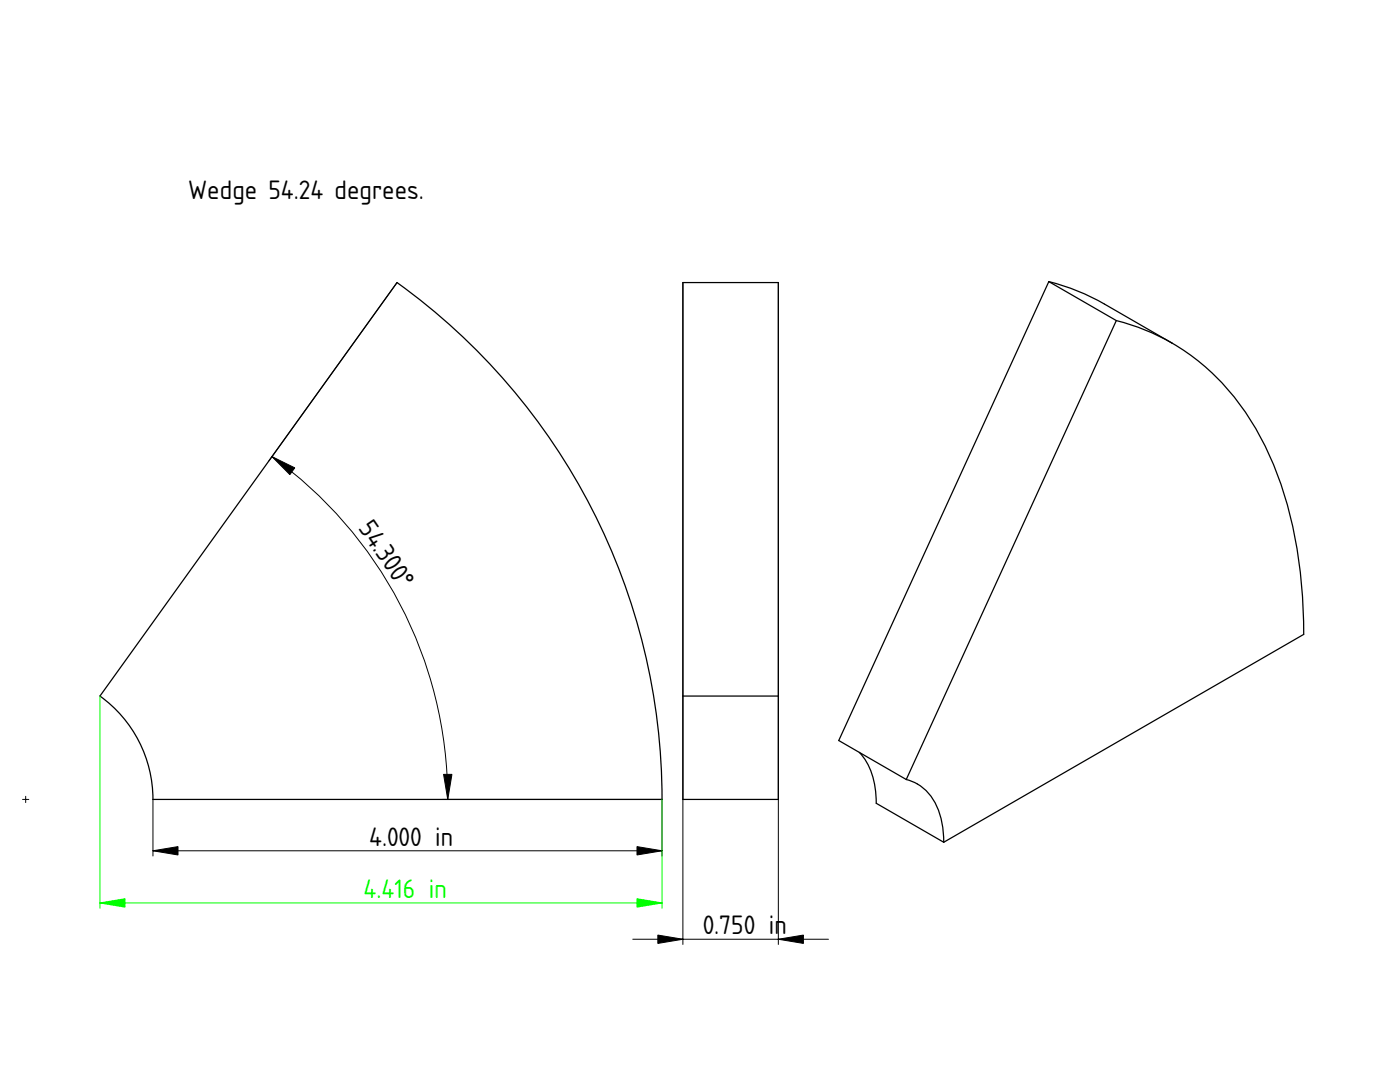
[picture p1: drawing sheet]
<svg xmlns="http://www.w3.org/2000/svg" width="279mm" height="216mm" viewBox="0 0 279 216" stroke-linecap="round" stroke-linejoin="round" font-family="sans-serif">
<path d="M79.2 56.4l-25.5 35.6M54.3 91.1a84.1 84.1 0 0 1 35.1 68.4M76 107.9h.1M30.5 159.5v11.3M88.3 159.5h43.8v11.3M30.5 169.8h101.6" fill="none" stroke="#000" stroke-width=".2"/>
<path d="M79.2 56.4a127 127 0 0 1 52.9 103.1h-101.6a25.4 25.4 0 0 0-10.6-20.6z" fill="none" stroke="#000" stroke-width=".25"/>
<path d="M5.1 158.9v1.2zM4.5 159.5h1.3z" fill-rule="evenodd" fill="#000" stroke="#080808" stroke-width=".2"/>
<path d="M54.3 91.1l4.5 2.3-.9 1.3zM88.5 154.5h1.7l-.8 5zM30.5 169.8l5-.9v1.7zM127.1 168.9l5 .9-5 .8z" fill="#000" stroke="#000" stroke-width=".2"/>
<path d="M19.9 138.9v42.3M132.1 159.5v21.7M19.9 180.2h112.2" fill="none" stroke="#0f0" stroke-width=".2"/>
<g fill="#0f0" stroke="#0f0" stroke-width=".2">
<path d="M127.1 179.3l5 .9-5 .8z"/>
<path d="M19.9 180.2l5-.9v1.7z"/>
</g>
<path d="M136.3 56.4h19v103.1h-19z" fill-rule="evenodd" fill="#fff"/>
<path d="M145.8 107.9h.1" fill="none" stroke="#000" stroke-width=".2"/>
<path d="M136.3 56.4h19v82.5h-19z" fill-rule="evenodd" fill="#fff"/>
<path d="M145.8 107.9h.1" fill="none" stroke="#000" stroke-width=".2"/>
<path d="M136.3 138.9h19v20.6h-19z" fill-rule="evenodd" fill="#fff"/>
<path d="M136.3 56.4h19v103.1h-19zM136.3 138.9h19" fill="none" stroke="#000" stroke-width=".25"/>
<path d="M136.3 56.4v132.1M155.3 56.4v132.1M145.8 107.9h.1M126.3 187.4h39" fill="none" stroke="#000" stroke-width=".2"/>
<path d="M131.3 186.6l5 .8-5 .8zM155.3 187.4l5-.8v1.6z" fill="#000" stroke="#000" stroke-width=".2"/>
<path d="M209.3 56.2a43.4 43.4 0 0 1 11.1 4.5 43.3 43.3 0 0 0-11.1-4.5l13.5 7.8a43.7 43.7 0 0 1 26.8 19.9 73.5 73.5 0 0 1 10.1 32.7l.4 6.6 .1 3.4-71.9 41.5 71.9-41.5a86.9 86.9 0 0 0-6.9-35.8 47.9 47.9 0 0 0-19.4-22.4l-13.5-7.7 13.5 7.7a43.3 43.3 0 0 0-11.1-4.4l-41.9 91.5a9.2 9.2 0 0 1 6.5 6.4 18 18 0 0 1 .9 6.2l-13.4-7.8a14.6 14.6 0 0 0-3.4-10.2l-4.1-2.3z" fill-rule="evenodd" fill="#fff"/>
<path d="M213.8 112.1h.1" fill="none" stroke="#000" stroke-width=".2"/>
<path d="M209.3 56.2l13.5 7.8-41.9 91.5-13.5-7.7z" fill-rule="evenodd" fill="#fff"/>
<path d="M213.8 112.1h.1" fill="none" stroke="#000" stroke-width=".2"/>
<path d="M171.5 150.1l9.4 5.4a9.2 9.2 0 0 1 6.5 6.4 18 18 0 0 1 .9 6.2l-13.4-7.8a14.6 14.6 0 0 0-3.4-10.2z" fill-rule="evenodd" fill="#fff"/>
<path d="M209.3 56.2a43.4 43.4 0 0 1 11.1 4.5l13.5 7.7M209.3 56.2l13.5 7.8M209.3 56.2l-41.9 91.6 13.5 7.7M222.8 64a43.4 43.4 0 0 1 11.1 4.4M222.8 64l-41.9 91.5M233.9 68.4a47.9 47.9 0 0 1 19.4 22.4 86.9 86.9 0 0 1 6.9 35.8l-71.9 41.5M171.5 150.1a14.1 14.1 0 0 1 3.4 10.2l13.4 7.8M180.9 155.5a9.2 9.2 0 0 1 6.5 6.4 18 18 0 0 1 .9 6.2" fill="none" stroke="#000" stroke-width=".25"/>
<g font-size="5">
<text x="37.6" y="39.8">Wedge 54.24 degrees.</text>
<text x="71.4" y="105.4" transform="rotate(56 71.4 105.4)">54.30 °</text>
<text x="73.6" y="168.7">4.000 in</text>
<text x="140.2" y="186.4">0.750 in</text>
</g>
<text font-size="5" fill="#0f0" x="72.5" y="179.1">4.416 in</text>
</svg>
